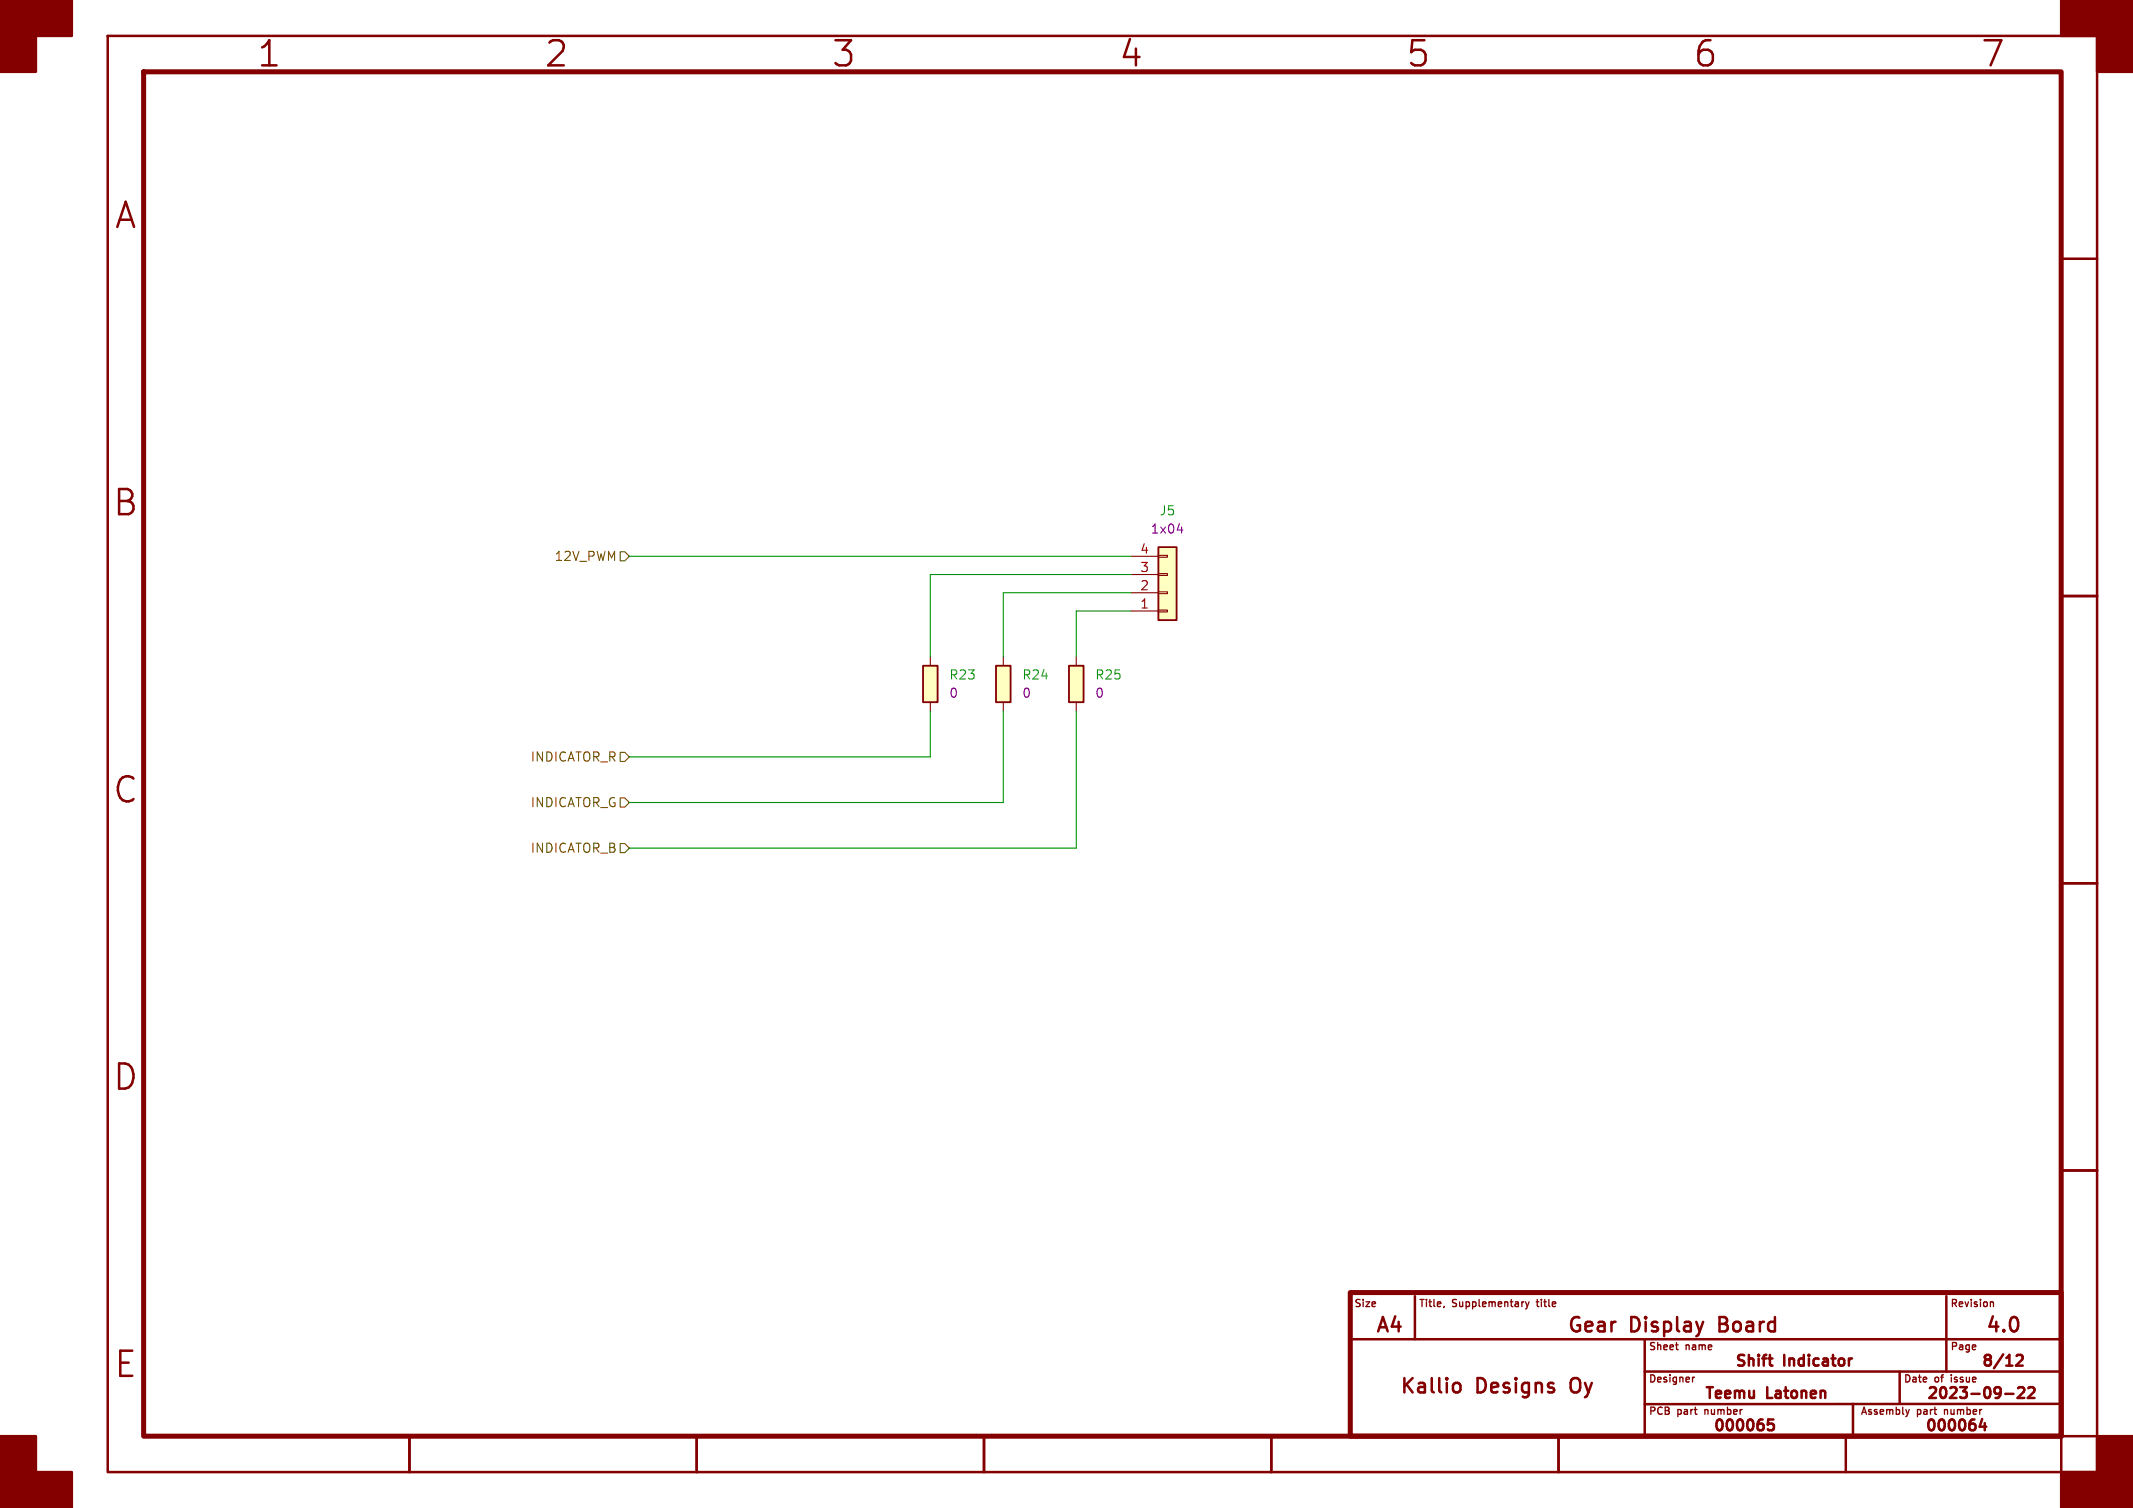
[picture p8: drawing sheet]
<svg xmlns="http://www.w3.org/2000/svg" width="297mm" height="210mm" viewBox="0 0 297 210" stroke-linecap="round" stroke-linejoin="round" font-family="sans-serif">
<g fill="none" stroke="#840000" stroke-width=".35">
<path d="M15 5h277v200h-277zM287 36h5M287 83h5M287 123h5M287 163h5M188 186.5h99M197 180.5v6M202.4 192.8a.54 .54 0 0 1 .5-.2 .54 .54 0 0 1 .5 .4v.5a.54 .54 0 0 1-.5 .4 .54 .54 0 0 1-.5-.2M229 186.5v13.5M229 191h58M237.1 184.1l-.4 1.3M246.2 189.2h.6"/>
<path d="M246.4 188.7v1.3l.1 .1 .3 .1M246.9 197.7h-.7l-.1 .7 .3-.1h.5l.1 .2-.1 .5-.2 .2h-.3l-.3-.2M257.4 189.2v1M257.9 189.2l-.3 .1-.2 .2M258 195.5v4.5M264.5 191v4.5M271 180.5v10.5M276 197.6l-.4 1.1h1M276.4 198.2v1M279.2 194.1h1.2M280.8 188.8l.2-.1 .5 .1a.41 .41 0 0 1 .1 .5l-.9 .9h.9M281 193.3l.2-.1 .5 .1a.41 .41 0 0 1 .1 .5l-.9 .9h1"/>
<path d="M282.4 193.3l.2-.1 .5 .1a.41 .41 0 0 1 .1 .5l-.8 .9h.9M287 195.5h-58M57 200v5M97 200v5M137 200v5M177 200v5M181 200h111M217 200v5M257 200v5M287 200v5"/>
</g>
<path d="M20 10h267v190h-267zM188 180h99v20h-99z" fill="none" stroke="#840000" stroke-width=".7"/>
<g fill="#840000" stroke="#840000" stroke-width=".35">
<path d="M0 0h10v5h-5v5h-5z"/>
<path d="M0 200h5v5h5v5h-10z"/>
<path d="M287 0h10v10h-5v-5h-5z"/>
<path d="M292 200h5v10h-10v-5h5z"/>
</g>
<path d="M201.1 181.9l-.1 .2M212.1 181.3h.1M212.4 181.3l.3 .7M212.7 182l-.3 .3M212.9 181.3l-.2 .7M233.6 188h.1M235.7 191.8v.7M236 191.8l-.3 .2M265.4 196.3l.2 .7M265.6 197l-.1 .2M265.8 196.3l-.2 .7M277.2 181.3h.3l.1 .7" fill="none" stroke="#840000" stroke-width=".18"/>
<path d="M161.3 76.2h2.5v10.2h-2.5z" fill="#ffffc2"/>
<path d="M157.5 77.5h3.8M161.3 77.3h1.3v.3h-1.3zM161.3 79.9h1.3v.2h-1.3zM157.5 85.1h3.8M157.5 82.6h3.8M157.5 80h3.8M161.3 82.4h1.3v.3h-1.3zM161.3 85h1.3v.2h-1.3z" fill="none" stroke="#840000" stroke-width=".15"/>
<path d="M161.3 76.2h2.5v10.2h-2.5z" fill="none" stroke="#840000" stroke-width=".25"/>
<path d="M163.9 73.8h.8" fill="none" stroke="#840084" stroke-width=".15"/>
<path d="M138.7 92.7h2v5.1h-2z" fill="#ffffc2"/>
<path d="M138.7 92.7h2v5.1h-2z" fill="none" stroke="#840000" stroke-width=".25"/>
<path d="M139.7 91.4v1.3M139.7 97.8v1.3" fill="none" stroke="#840000" stroke-width=".15"/>
<path d="M128.5 92.7h2.1v5.1h-2.1z" fill="#ffffc2"/>
<path d="M128.5 92.7h2.1v5.1h-2.1z" fill="none" stroke="#840000" stroke-width=".25"/>
<path d="M129.5 91.4v1.3M129.5 97.8v1.3" fill="none" stroke="#840000" stroke-width=".15"/>
<path d="M148.8 92.7h2.1v5.1h-2.1z" fill="#ffffc2"/>
<path d="M148.8 92.7h2.1v5.1h-2.1z" fill="none" stroke="#840000" stroke-width=".25"/>
<path d="M149.9 91.4v1.3M149.9 97.8v1.3" fill="none" stroke="#840000" stroke-width=".15"/>
<path d="M86.4 76.8h.6l.6 .7-.6 .6h-.6zM86.4 104.8h.6l.6 .6-.6 .6h-.6zM86.4 111.1h.6l.6 .7-.6 .6h-.6zM86.4 117.5h.6l.6 .6-.6 .6h-.6z" fill="none" stroke="#725600" stroke-width=".15"/>
<path d="M87.6 77.5h69.9M129.5 99.1v6.3h-41.9M139.7 99.1v12.7h-52.1M149.9 99.1v19h-62.3M157.5 80h-28v11.4M157.5 82.6h-17.8v8.8M157.5 85.1h-7.6v6.3" fill="none" stroke="#009600" stroke-width=".15"/>
<g font-size="4.9" fill="#840000">
<text x="35.7" y="9.8">1</text>
<text x="75.7" y="9.8">2</text>
<text x="115.7" y="9.8">3</text>
<text x="155.7" y="9.8">4</text>
<text x="195.7" y="9.8">5</text>
<text x="235.7" y="9.8">6</text>
<text x="275.7" y="9.8">7</text>
<text x="15.8" y="32.3">A</text>
<text x="15.6" y="72.3">B</text>
<text x="15.6" y="112.3">C</text>
<text x="15.6" y="152.3">D</text>
<text x="15.7" y="192.3">E</text>
</g>
<g font-size="2.8" fill="#840000">
<text x="191.4" y="186">A4</text>
<text x="218.1" y="186">Gear</text>
<text x="227" y="186">Display</text>
<text x="239.9" y="186">Board</text>
<text x="276.3" y="186">4.0</text>
<text x="194.7" y="194.5">Kallio</text>
<text x="205.6" y="194.5">Designs</text>
<text x="219.3" y="194.5">Oy</text>
</g>
<g font-size="2.1" fill="#840000">
<text x="241.5" y="190.8">Shift</text>
<text x="248.6" y="190.8">Indicator</text>
<text x="275.7" y="190.8">8/12</text>
<text x="237.1" y="195.3">Teemu</text>
<text x="246.1" y="195.3">Latonen</text>
<text x="268.1" y="195.3">2023-09-22</text>
<text x="238.3" y="199.8">000065</text>
<text x="267.8" y="199.8">000064</text>
</g>
<g font-size="1.8" fill="#006464">
<text x="161.4" y="72">J5</text>
<text x="132.1" y="94.8">R23</text>
<text x="142.2" y="94.8">R24</text>
<text x="152.4" y="94.8">R25</text>
</g>
<g font-size="1.8" fill="#a90000">
<text x="158.7" y="77.2">4</text>
<text x="158.7" y="82.3">2</text>
<text x="158.7" y="79.8">3</text>
<text x="158.7" y="84.8">1</text>
</g>
<g font-size="1.8" fill="#840084">
<text x="160.1" y="74.5">1x04</text>
<text x="132.1" y="97.4">0</text>
<text x="142.2" y="97.4">0</text>
<text x="152.4" y="97.4">0</text>
</g>
<g font-size="1.8" fill="#725600">
<text x="77.1" y="78.3">12V_PWM</text>
<text x="73.8" y="106.3">INDICATOR_R</text>
<text x="73.8" y="112.6">INDICATOR_G</text>
<text x="73.8" y="119">INDICATOR_B</text>
</g>
<g font-size="1.4" fill="#840000">
<text x="188.5" y="182.3">Size</text>
<text x="197.5" y="182.3">Title,</text>
<text x="202.3" y="182.3">Supplementary</text>
<text x="214.4" y="182.3">title</text>
<text x="271.5" y="182.3">Revision</text>
<text x="229.5" y="188.3">Sheet</text>
<text x="234.8" y="188.3">name</text>
<text x="271.5" y="188.3">Page</text>
<text x="229.5" y="192.8">Designer</text>
<text x="229.5" y="197.3">PCB</text>
<text x="233.6" y="197.3">part</text>
<text x="237.7" y="197.3">number</text>
<text x="259" y="197.3">Assembly</text>
<text x="265" y="192.8">Date</text>
<text x="267" y="197.3">part</text>
<text x="269.4" y="192.8">of</text>
<text x="271.1" y="197.3">number</text>
<text x="272" y="192.8">issue</text>
</g>
</svg>
